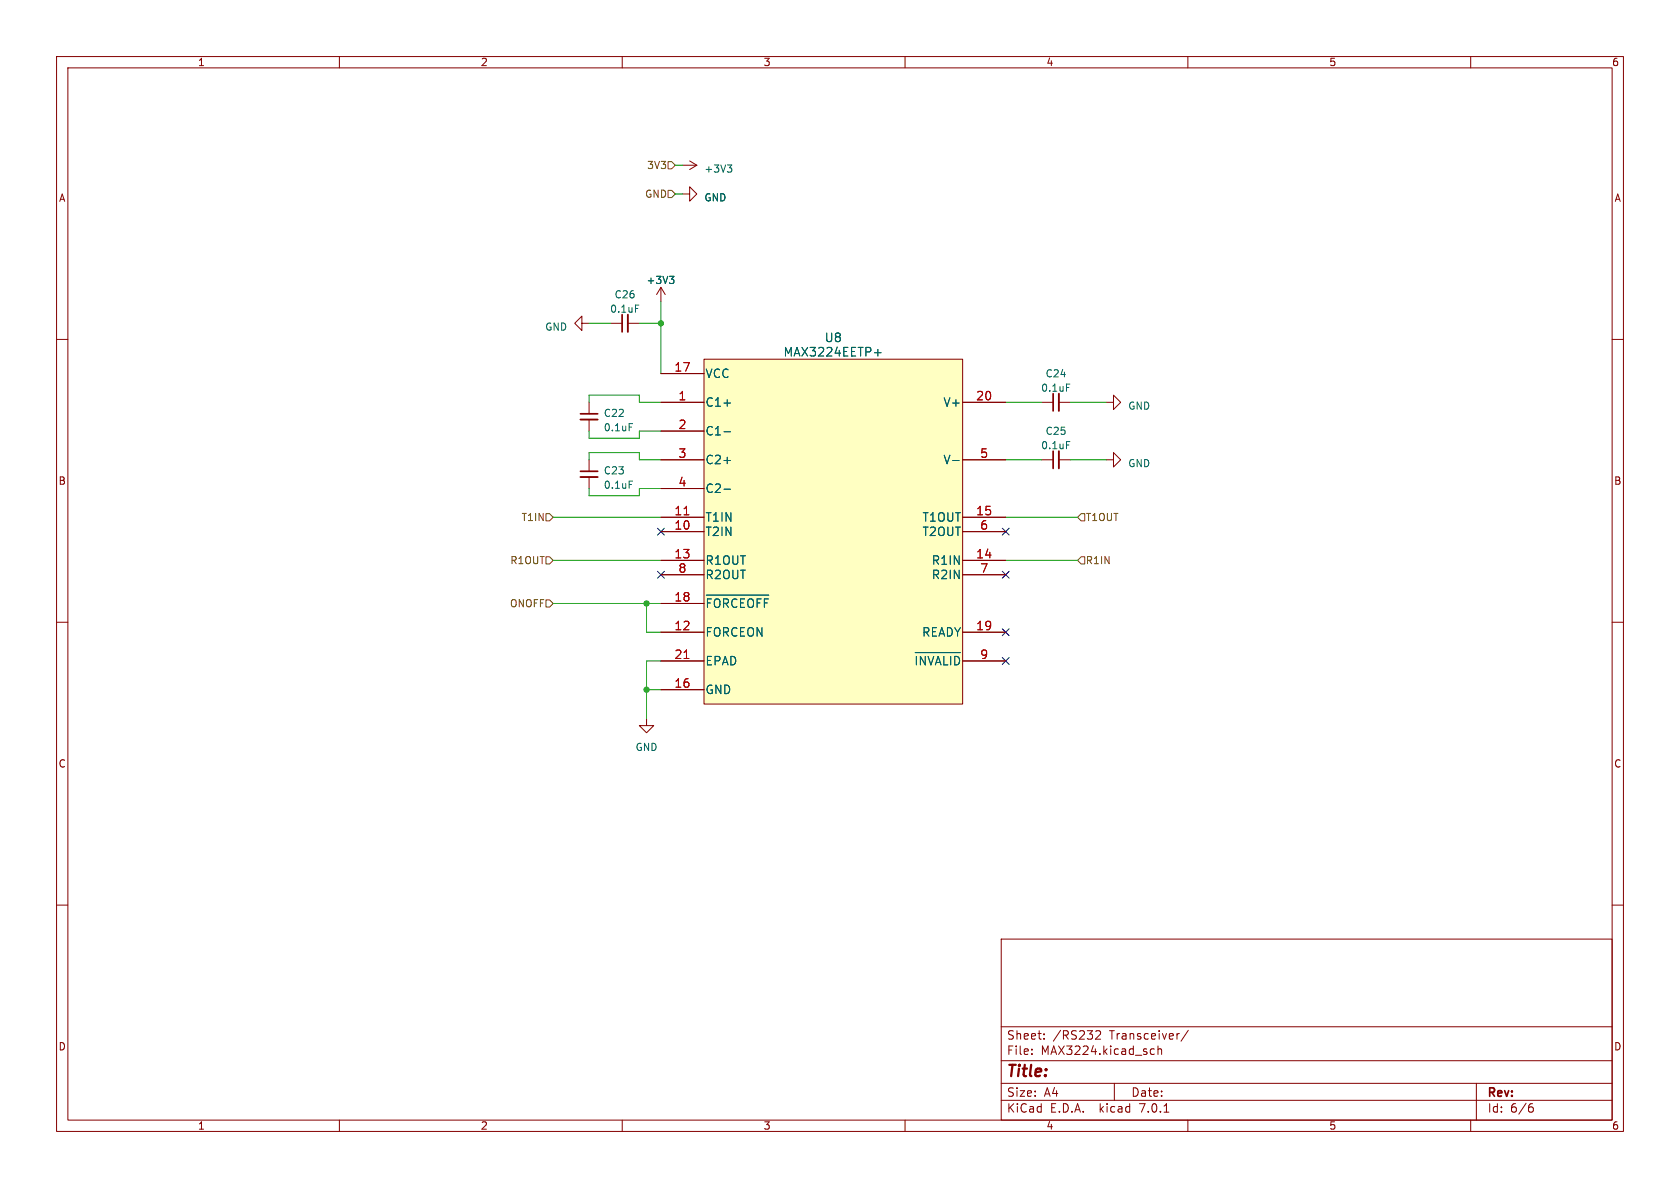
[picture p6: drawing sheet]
<svg xmlns="http://www.w3.org/2000/svg" width="297mm" height="210mm" viewBox="0 0 297 210" stroke-linecap="round" stroke-linejoin="round" font-family="sans-serif">
<g fill="none" stroke="#840000" stroke-width=".18">
<path d="M10 10h277v190h-277zM12 12h273v186h-273zM60 10v2M110 10v2M160 10v2M210 10v2M260 10v2M120.6 34.3h1.3v-1.3l1.3 1.3-1.3 1.3v-1.3M120.6 29.2h2.6M121.9 28.4l1.3 .8M123.2 29.2l-1.3 .8M10 60h2"/>
<path d="M102.9 57.2v-1.3l-1.3 1.3 1.3 1.2v-1.2h1.2M107.9 57.2h2.1M111 57.2h2M116.8 50.8l-.7 1.3M116.8 50.8v2.5M116.8 50.8l.8 1.3M285 60h2M104.1 71.1v2.1M104.1 74.2v2M116.8 71.1h7.7M116.8 66h7.7M116.8 76.2h7.7"/>
<path d="M124.5 63.5h45.7v61h-45.7zM170.2 71.1h7.6M184.1 71.1h2.1M187.2 71.1h2M195.6 71.1h1.2v-1.2l1.3 1.2-1.3 1.3v-1.3M104.1 81.3v2M104.1 84.3v2.1M116.8 94h7.7M116.8 91.4h7.7M116.8 99.1h7.7M116.8 81.3h7.7M116.8 86.4h7.7"/>
<path d="M170.2 94h7.6M170.2 91.4h7.6M170.2 99.1h7.6M170.2 81.3h7.6M184.1 81.3h2.1M187.2 81.3h2M195.6 81.3h1.2v-1.3l1.3 1.3-1.3 1.3v-1.3M10 110h2M116.8 111.8h7.7M116.8 106.7h7.7M116.8 116.8h7.7M116.8 101.6h7.7"/>
<path d="M170.2 111.8h7.6M170.2 116.8h7.6M170.2 101.6h7.6M285 110h2M114.3 127v1.3h1.3l-1.3 1.2-1.3-1.2h1.3M116.8 121.9h7.7M10 160h2M285 160h2M177 166h108v32h-108zM60 198v2M110 198v2M160 198v2"/>
<path d="M177 194.5h108M177 191.5h108M177 187.5h108M177 181.5h108M182.4 186.3v.1M182.4 185.5v.1M184.6 183.6v.1M184.6 182.8v.1M193.7 182.3l.6-.1 .2 .1 .1 .3-1 1.1h1M197 191.5v3M203.6 185.4l.5 .1M204.1 186.3l-.5 .1"/>
<path d="M204.7 185.5l.2-.1 .4 .1 .1 .9M204.7 184.9v1.5M205.8 196.6h.8M208.4 182.7h.1M210 198v2M210.1 182.1l-1.3 2M260 198v2M261 191.5v6.5M270.5 195.7h.4l.2 .3-.1 .5-.5 .1M270.9 195.1l-.4 .1"/>
</g>
<path d="M124.5 63.5h45.7v61h-45.7z" fill="#ffffc2" stroke="#ffffc2" stroke-width=".18"/>
<g fill="none" stroke="#006464" stroke-width=".18">
<path d="M128.6 29.2h.8l-.5 .4M129.1 29.6l.3 .3v.3l-.3 .2M112.3 53.9h.6M118.4 48.8h.7l-.4 .5M118.9 49.3l.2 .3v.3l-.2 .2M111.2 74.9h.6M128 76.3h1.1M154.6 62.4h1.2M188.5 67.9h.6M188.5 78.1h.6M111.2 85h.6M128 86.5h1.1"/>
<path d="M168.4 81.4h1.2M124.9 105.2h11M125.8 105.9h-.7v1.5M126.4 106.1a.51 .51 0 0 1 .8 0M128.8 106.2l-.3-.3h-.6v1.5M130.3 106l-.1-.1a.54 .54 0 0 0-.7 .2M131.6 105.9h-.7v1.5M132.3 106.1a.51 .51 0 0 1 .8 0M134.6 105.9h-.8v1.5M135.8 105.9h-.7v1.5M161.8 115.4h8M162 116v1.5"/>
<path d="M163.6 116v1.5l-.9-1.5v1.5M164.1 116l.5 1.5 .5-1.5M165.4 117.5l.5-1.5 .5 1.5M166.9 116v1.5M168.1 116v1.5M169.6 116.4l-.2-.3-.6-.1v1.5"/>
</g>
<path d="M111 55.6v3.1M102.6 74.2h3.1M187.2 69.6v3M187.2 79.8v3M102.6 84.3h3.1" fill="none" stroke="#840000" stroke-width=".33"/>
<path d="M110 55.6v3.1M102.6 73.2h3.1M186.2 69.6v3M186.2 79.8v3M102.6 83.3h3.1" fill="none" stroke="#840000" stroke-width=".3"/>
<path d="M118.1 28.6h.6l.7 .6-.7 .6h-.6zM118.1 33.7h.6l.7 .6-.7 .6h-.6zM96.5 90.8h.7l.6 .6-.6 .7h-.7zM96.5 98.4h.7l.6 .7-.6 .6h-.7zM191.1 98.4h.7v1.3h-.7l-.6-.6zM191.1 90.8h.7v1.3h-.7l-.6-.7zM96.5 106h.7l.6 .7-.6 .6h-.7z" fill="none" stroke="#725600" stroke-width=".18"/>
<g fill="none" stroke="#009600" stroke-width=".18">
<path d="M119.4 29.2h1.2M119.4 34.3h1.2M104.1 57.2h3.8M113 57.2h3.8M116.8 53.3v12.7M104.1 71.1v-1.2h8.9v1.2h3.8M104.1 76.2v1.3h8.9v-1.3h3.8M177.8 71.1h6.3M189.2 71.1h6.4M97.8 91.4h19M97.8 99.1h19M104.1 81.3v-1.3h8.9v1.3h3.8"/>
<path d="M104.1 86.4v1.2h8.9v-1.2h3.8M177.8 91.4h12.7M177.8 81.3h6.3M177.8 99.1h12.7M189.2 81.3h6.4M97.8 106.7h19M114.3 106.7v5.1h2.5M116.8 116.8h-2.5v10.2M114.3 121.9h2.5"/>
</g>
<path d="M116.2 93.4l1.2 1.2M117.4 93.4l-1.2 1.2M177.2 93.4l1.2 1.2M178.4 93.4l-1.2 1.2M116.2 101l1.2 1.2M117.4 101l-1.2 1.2M177.2 116.2l1.2 1.2M177.2 111.2l1.2 1.2M177.2 101l1.2 1.2M178.4 116.2l-1.2 1.2M178.4 111.2l-1.2 1.2M178.4 101l-1.2 1.2" fill="none" stroke="#000084" stroke-width=".18"/>
<g fill="#009600" stroke="#009600" stroke-width=".18">
<circle cx="114.3" cy="121.9" r=".46"/>
<circle cx="114.3" cy="106.7" r=".46"/>
<circle cx="116.8" cy="57.2" r=".46"/>
</g>
<text font-size="2.8" fill="#840000" x="178" y="190.8">Title:</text>
<g font-size="2.1" fill="#a90000">
<text x="119.2" y="65.8">17</text>
<text x="119.9" y="70.9">1</text>
<text x="172.5" y="70.9">20</text>
<text x="119.9" y="75.9">2</text>
<text x="119.9" y="81">3</text>
<text x="173.2" y="81">5</text>
<text x="119.9" y="86.1">4</text>
<text x="119.2" y="93.7">10</text>
<text x="119.2" y="91.2">11</text>
<text x="172.5" y="91.2">15</text>
<text x="173.2" y="93.7">6</text>
<text x="119.2" y="98.8">13</text>
<text x="119.9" y="101.3">8</text>
<text x="172.5" y="98.8">14</text>
<text x="173.2" y="101.3">7</text>
<text x="119.2" y="106.4">18</text>
<text x="119.2" y="111.5">12</text>
<text x="172.5" y="111.5">19</text>
<text x="119.2" y="116.6">21</text>
<text x="173.2" y="116.6">9</text>
<text x="119.2" y="121.7">16</text>
</g>
<g font-size="2.1" fill="#006464">
<text x="138.5" y="63.2">MAX3224EETP+</text>
<text x="145.8" y="60.6">U8</text>
<text x="124.7" y="67">VCC</text>
<text x="124.7" y="72.1">C1+</text>
<text x="124.7" y="77.1">C1-</text>
<text x="166.7" y="72.1">V+</text>
<text x="124.7" y="82.2">C2+</text>
<text x="166.7" y="82.2">V-</text>
<text x="124.7" y="87.3">C2-</text>
<text x="124.7" y="94.9">T2IN</text>
<text x="124.7" y="92.4">T1IN</text>
<text x="163" y="92.4">T1OUT</text>
<text x="163" y="94.9">T2OUT</text>
<text x="124.7" y="100">R1OUT</text>
<text x="164.6" y="100">R1IN</text>
<text x="124.7" y="102.5">R2OUT</text>
<text x="164.6" y="102.5">R2IN</text>
<text x="124.7" y="112.7">FORCEON</text>
<text x="124.7" y="108.3">~{FORCEOFF}</text>
<text x="162.9" y="112.7">READY</text>
<text x="124.7" y="117.8">EPAD</text>
<text x="161.6" y="118.5">~{INVALID}</text>
<text x="124.7" y="122.9">GND</text>
</g>
<g font-size="2.1" fill="#840000">
<text x="178" y="183.9">Sheet:</text>
<text x="186.2" y="183.9">/RS232</text>
<text x="196.2" y="183.9">Transceiver/</text>
<text x="178" y="186.6">File:</text>
<text x="184" y="186.6">MAX3224.kicad_sch</text>
<text x="178" y="196.8">KiCad</text>
<text x="178" y="194">Size:</text>
<text x="184.6" y="194">A4</text>
<text x="185.7" y="196.8">E.D.A.</text>
<text x="194.4" y="196.8">kicad</text>
<text x="200" y="194">Date:</text>
<text x="201.5" y="196.8">7.0.1</text>
<text x="263" y="194.2">Rev:</text>
<text x="263" y="196.8">Id:</text>
<text x="267" y="196.8">6/6</text>
</g>
<g font-size="1.8" fill="#840000">
<text x="35" y="11.8">1</text>
<text x="85" y="11.8">2</text>
<text x="135" y="11.8">3</text>
<text x="185" y="11.8">4</text>
<text x="235" y="11.8">5</text>
<text x="285" y="11.8">6</text>
<text x="10.4" y="35.8">A</text>
<text x="285.4" y="35.8">A</text>
<text x="10.3" y="85.8">B</text>
<text x="285.3" y="85.8">B</text>
<text x="10.3" y="135.8">C</text>
<text x="285.3" y="135.8">C</text>
<text x="10.3" y="185.8">D</text>
<text x="285.3" y="185.8">D</text>
<text x="35" y="199.8">1</text>
<text x="85" y="199.8">2</text>
<text x="135" y="199.8">3</text>
<text x="185" y="199.8">4</text>
<text x="235" y="199.8">5</text>
<text x="285" y="199.8">6</text>
</g>
<g font-size="1.8" fill="#725600">
<text x="113.9" y="35.1">GND</text>
<text x="114.3" y="30">3V3</text>
<text x="92.1" y="92.3">T1IN</text>
<text x="192" y="92.3">T1OUT</text>
<text x="90.1" y="99.9">R1OUT</text>
<text x="192" y="99.9">R1IN</text>
<text x="90" y="107.5">ONOFF</text>
</g>
<g font-size="1.8" fill="#006464">
<text x="124.5" y="30.7">+3V3</text>
<text x="124.5" y="35.8">GND</text>
<text x="108.6" y="52.9">C26</text>
<text x="114.2" y="50.4">+3V3</text>
<text x="96.3" y="58.6">GND</text>
<text x="107.8" y="55.4">0.1uF</text>
<text x="184" y="69.4">0.1uF</text>
<text x="184.8" y="66.9">C24</text>
<text x="106.7" y="73.9">C22</text>
<text x="106.7" y="76.4">0.1uF</text>
<text x="184.8" y="77">C25</text>
<text x="199.4" y="72.6">GND</text>
<text x="184" y="79.6">0.1uF</text>
<text x="199.4" y="82.7">GND</text>
<text x="106.7" y="84">C23</text>
<text x="106.7" y="86.6">0.1uF</text>
<text x="112.3" y="132.9">GND</text>
</g>
</svg>
